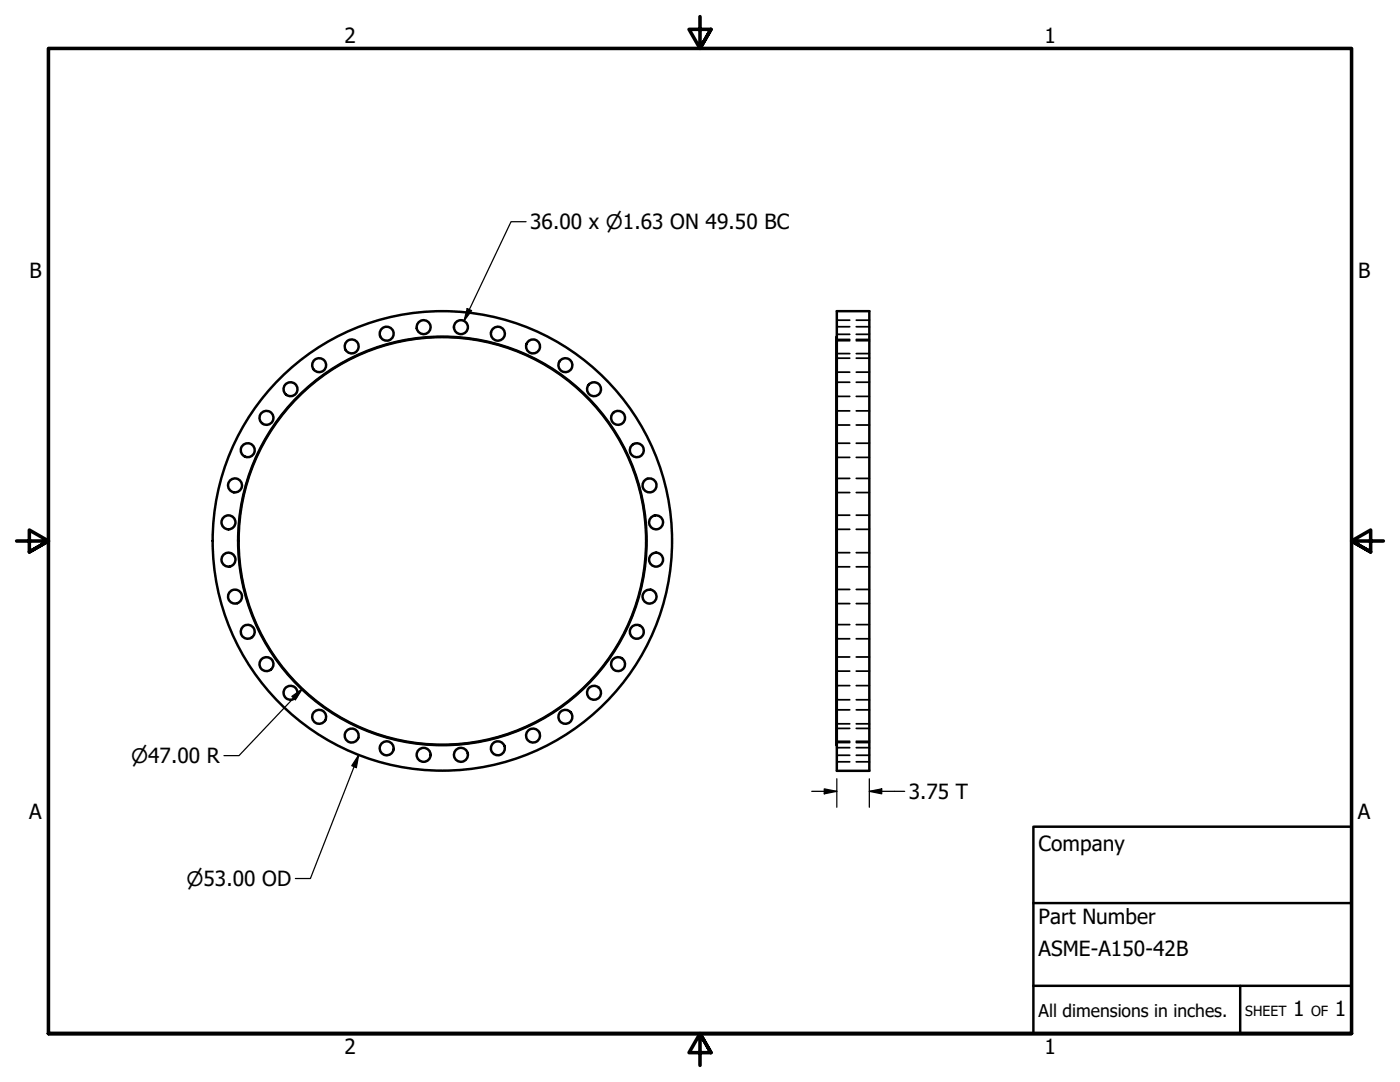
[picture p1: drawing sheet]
<svg xmlns="http://www.w3.org/2000/svg" width="279mm" height="216mm" viewBox="0 0 279 216" stroke-linecap="round" stroke-linejoin="round" font-family="sans-serif">
<!-- layer: Visible (ANSI) -->
<g fill="none" stroke="#000" stroke-width=".49">
<path d="M167 62.1h6.5v91.7h-6.5zM167 67.2l-.1 .1v81.3l.1 .1"/>
<circle cx="58" cy="77.7" r="1.39"/>
<circle cx="63.7" cy="72.9" r="1.39"/>
<circle cx="70.2" cy="69.1" r="1.39"/>
<circle cx="77.2" cy="66.6" r="1.39"/>
<circle cx="84.5" cy="65.3" r="1.39"/>
<circle cx="92" cy="65.3" r="1.39"/>
<circle cx="99.4" cy="66.6" r="1.39"/>
<circle cx="106.4" cy="69.1" r="1.39"/>
<circle cx="112.8" cy="72.9" r="1.39"/>
<circle cx="118.6" cy="77.7" r="1.39"/>
<circle cx="46.9" cy="96.9" r="1.39"/>
<circle cx="49.4" cy="89.8" r="1.39"/>
<circle cx="53.2" cy="83.4" r="1.39"/>
<circle cx="123.3" cy="83.4" r="1.39"/>
<circle cx="127.1" cy="89.8" r="1.39"/>
<circle cx="129.6" cy="96.9" r="1.39"/>
<circle cx="45.6" cy="111.7" r="1.39"/>
<circle cx="45.6" cy="104.2" r="1.39"/>
<circle cx="46.9" cy="119" r="1.39"/>
<circle cx="88.3" cy="107.9" r="40.7"/>
<circle cx="88.3" cy="107.9" r="40.8"/>
<circle cx="88.3" cy="107.9" r="45.8"/>
<circle cx="129.6" cy="119" r="1.39"/>
<circle cx="130.9" cy="111.7" r="1.39"/>
<circle cx="130.9" cy="104.2" r="1.39"/>
<circle cx="49.4" cy="126.1" r="1.39"/>
<circle cx="53.2" cy="132.5" r="1.39"/>
<circle cx="58" cy="138.2" r="1.39"/>
<circle cx="118.6" cy="138.2" r="1.39"/>
<circle cx="123.3" cy="132.5" r="1.39"/>
<circle cx="127.1" cy="126.1" r="1.39"/>
<circle cx="63.7" cy="143" r="1.39"/>
<circle cx="70.2" cy="146.8" r="1.39"/>
<circle cx="77.2" cy="149.3" r="1.39"/>
<circle cx="84.5" cy="150.6" r="1.39"/>
<circle cx="92" cy="150.6" r="1.39"/>
<circle cx="99.4" cy="149.3" r="1.39"/>
<circle cx="106.4" cy="146.8" r="1.39"/>
<circle cx="112.8" cy="143" r="1.39"/>
</g>
<!-- layer: Hidden (ANSI) -->
<g fill="none" stroke="#000" stroke-width=".35">
<path d="M167 68h2.6M167 65.2h2.6M167 70.6h2.6M167 67.7h2.6M167 74.3h2.6M167 71.5h2.6M167 79.1h2.6M167 76.3h2.6M167 66.7h2.6M167 63.9h2.6M170.9 68h2.6M170.9 65.2h2.6"/>
<path d="M170.9 70.6h2.6M170.9 67.7h2.6M170.9 74.3h2.6M170.9 71.5h2.6M170.9 79.1h2.6M170.9 76.3h2.6M170.9 66.7h2.6M170.9 63.9h2.6M167 84.8h2.6M167 82h2.6M167 91.3h2.6M167 88.4h2.6"/>
<path d="M167 98.3h2.6M167 95.5h2.6M170.9 84.8h2.6M170.9 82h2.6M170.9 91.3h2.6M170.9 88.4h2.6M170.9 98.3h2.6M170.9 95.5h2.6M167 105.6h2.6M167 102.8h2.6M167 113.1h2.6M167 110.3h2.6"/>
<path d="M167 117.6h2.6M170.9 105.6h2.6M170.9 102.8h2.6M170.9 113.1h2.6M170.9 110.3h2.6M170.9 117.6h2.6M167 120.4h2.6M167 127.5h2.6M167 124.6h2.6M167 133.9h2.6M167 131.1h2.6M167 139.6h2.6"/>
<path d="M167 136.8h2.6M170.9 120.4h2.6M170.9 127.5h2.6M170.9 124.6h2.6M170.9 133.9h2.6M170.9 131.1h2.6M170.9 139.6h2.6M170.9 136.8h2.6M167 144.4h2.6M167 141.6h2.6M167 148.2h2.6M167 145.3h2.6"/>
<path d="M167 150.7h2.6M167 147.9h2.6M167 152h2.6M167 149.2h2.6M170.9 144.4h2.6M170.9 141.6h2.6M170.9 148.2h2.6M170.9 145.3h2.6M170.9 150.7h2.6M170.9 147.9h2.6M170.9 152h2.6M170.9 149.2h2.6"/>
</g>
<!-- layer: Border (ANSI) -->
<path d="M139.7 3.3v6.4l-2.2-3.8h4.4l-2.2 3.8 2.2-3.8M3.3 107.9h6.4l-3.8-2.1v4.3l3.8-2.2-3.8 2.2M276.1 107.9h-6.4l3.8-2.1v4.3l-3.8-2.2 3.8 2.2M9.7 206.2v-196.5h260v196.5h-260h260M141.9 210l-2.2-3.8 2.2 3.8h-4.4l2.2-3.8v6.4" fill="none" stroke="#000" stroke-width=".71"/>
<!-- layer: Title (ANSI) -->
<path d="M206.2 165h63.5v41.2h-63.5zM206.2 196.7h63.5M206.2 180.2h63.5M247.5 196.7v9.5" fill="none" stroke="#000" stroke-width=".49"/>
<!-- layer: Dimension (ANSI) -->
<path d="M105 44.2h-3l-9.4 19.8M93.2 61.6l.9 .4-1.5 2zM58.2 139l2.1-1.5-1.4 2.1zM60.3 137.5l-12.6 13.3h-3M71.6 150.7l-.5 2.5-.9-.4zM71.6 150.7l-9.7 24.6h-3M162 157.9h5M164.5 157.4l2.5 .5-2.5 .5zM167 155.4v5.7M173.5 157.9l2.5-.5v1zM173.5 157.9h7.1M173.5 155.4v5.7" fill="none" stroke="#000" stroke-width=".25"/>
<g fill="#000">
<path d="M93.2 61.6l.9 .4-1.5 2z" fill-rule="evenodd"/>
<path d="M58.2 139l2.1-1.5-1.4 2.1z" fill-rule="evenodd"/>
<path d="M71.6 150.7l-.5 2.5-.9-.4z" fill-rule="evenodd"/>
<path d="M164.5 157.4l2.5 .5-2.5 .5z" fill-rule="evenodd"/>
<path d="M173.5 157.9l2.5-.5v1z" fill-rule="evenodd"/>
</g>
<g font-size="4.2">
<text x="68.7" y="8.6">2</text>
<text x="208.4" y="8.6">1</text>
<text x="105.8" y="45.7">36.00 x ⌀1.63 ON 49.50 BC</text>
<text x="5.9" y="55.5">B</text>
<text x="271" y="55.5">B</text>
<text x="181.4" y="159.4">3.75 T</text>
<text x="5.8" y="163.4">A</text>
<text x="271" y="163.4">A</text>
<text x="207.3" y="169.8">Company</text>
<text x="207.3" y="184.4">Part Number</text>
<text x="207.3" y="190.7">ASME-A150-42B</text>
<text x="258.1" y="202.8">1</text>
<text x="266.4" y="202.8">1</text>
<text x="68.7" y="210.3">2</text>
<text x="208.4" y="210.3">1</text>
</g>
<g font-size="4">
<text x="26.2" y="152.2">⌀47.00 R</text>
<text x="37.2" y="176.7">⌀53.00 OD</text>
</g>
<text font-size="3.5" x="207.3" y="202.9">All dimensions in inches.</text>
<g font-size="2.8">
<text x="248.5" y="202.8">SHEET</text>
<text x="261.7" y="202.8">OF</text>
</g>
</svg>
